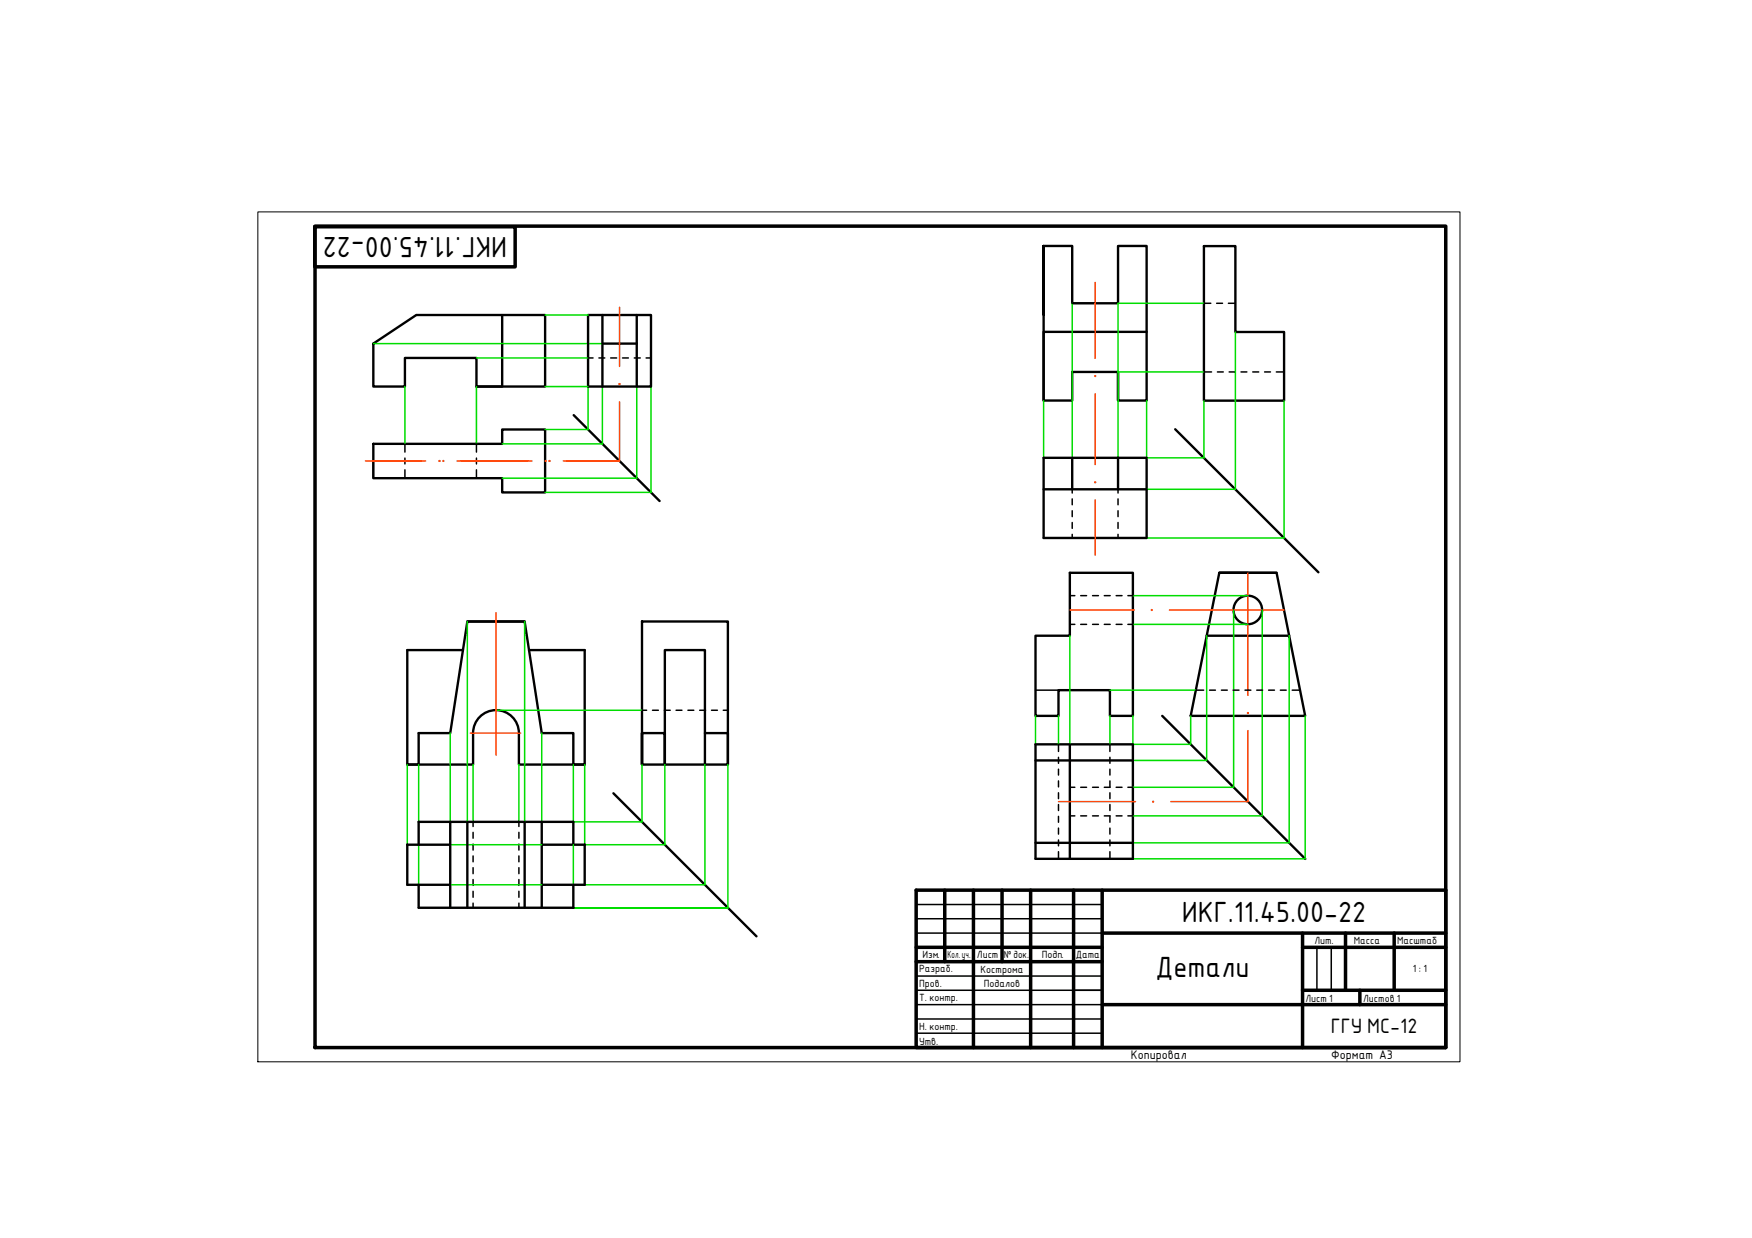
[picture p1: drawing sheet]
<svg xmlns="http://www.w3.org/2000/svg" width="297mm" height="210mm" viewBox="0 0 297 210" stroke-linecap="round" stroke-linejoin="round" font-family="sans-serif">
<g fill="none" stroke="#000" stroke-width=".4">
<path d="M63.3 58.3l7.3-4.9h21.8v12.1h-11.6v-4.8h-12.1v4.8h-5.4zM85.1 53.4v12.1h-4.3M99.7 53.4h10.7v12.1h-10.7zM102.1 53.4v12.1M102.1 58.3h5.9M108 53.4v12.1M176.9 41.7h4.9v9.7h7.8v-9.7h4.8v26.2h-4.8v-4.8h-7.8v4.8h-4.9v-26.2v11.7M194.4 56.3h-17.5v11.6M204.1 41.7h5.4v14.6h8.2v11.6h-13.6zM63.3 75.3h21.8v-2.5h7.3v10.7h-7.3v-2.4h-21.8zM97.3 70.4l14.5 14.5M176.9 77.6h17.5v13.6h-17.5z"/>
<path d="M181.8 77.6v5.4M189.6 63.1v4.8M189.6 77.6v5.4M199.2 72.8l24.3 24.2M176.9 83h17.5M181.4 97.1h10.7v24.3h-3.9v-4.4h-8.7v4.4h-3.9v-13.6h5.8zM206.7 97.1h9.7l4.9 24.3h-19.4zM206.7 97.1h9.7M78.5 110.2h-9.4v19.4h11.1v-5.3M79.2 105.4h9.7M89.7 110.2h9.4v19.4h-11.1v-5.3M108.8 105.4h14.6v24.2h-14.6z"/>
<path d="M204.6 107.8h14M69.1 129.6h1.9v-5.3h5.3l2.9-18.9h9.7l2.9 18.9h5.4v5.3h1.9M76.3 139.3v14.6M79.2 139.3v14.6M80.2 124.3a3.9 3.9 0 0 1 3.9-3.9 3.9 3.9 0 0 1 3.9 3.9M88.9 139.3v14.6M91.8 139.3v14.6M104 134.5l24.3 24.3M108.8 124.3v5.3v-5.3h3.9v5.3v-19.4h6.8v19.4M119.5 124.3h3.9v5.3M175.6 126.2h16.5v19.4h-16.5zM175.6 128.9h16.5"/>
<path d="M181.4 126.2v19.4M197 121.4l24.3 24.2M71 143.2v-3.9h26.2v3.9M71 150v3.9h26.2v-3.9M76.3 143.2h-7.2v6.8h7.2M91.8 143.2h7.3v6.8h-7.3M175.6 142.9h16.5"/>
<circle cx="211.6" cy="103.4" r="2.42"/>
</g>
<g fill="none" stroke="#0d0" stroke-width=".25">
<path d="M63.3 58.3h38.8M92.4 53.4h7.3M181.8 51.4v26.2M204.1 51.4h-14.5v26.2M209.5 56.3v26.7h-15.1M68.7 65.5v9.8M80.8 60.7h18.9M80.8 65.5v9.8M92.4 65.5h7.3v7.3h-7.3M102.1 65.5v9.8h-17M108 65.5v15.6h-22.9M110.4 65.5v18h-18"/>
<path d="M176.9 67.9v9.7M189.6 63.1h14.5M194.4 67.9v9.7h9.7v-9.7M217.7 67.9v23.3h-23.3M79.2 105.4v33.9M88.9 105.4v33.9M181.4 107.8v18.4M188.2 117h14.5M192.1 101h19.5M192.1 105.9h19.5M204.6 107.8v21.1h-12.5M209.2 103.4v30.1h-17.1"/>
<path d="M214 103.4v34.9h-21.9M218.6 107.8v35.1h-26.5M69.1 129.6v13.6M71 129.6v9.7M76.3 124.3v15M80.2 129.6v9.7M84.1 120.4h24.7M88 129.6v9.7M91.8 124.3v15M97.2 129.6v9.7h11.6v-9.7M99.1 129.6v13.6h13.6v-13.6M119.5 129.6v20.4h-20.4"/>
<path d="M123.4 129.6v24.3M175.6 121.4v4.8M179.5 121.4v4.8M188.2 121.4v4.8M192.1 121.4v4.8h9.8v-4.8M221.3 121.4v24.2h-29.2M71 143.2v6.8M76.3 143.2h15.5M76.3 150h15.5M97.2 153.9h26.2h-26.2M97.2 143.2v6.8"/>
</g>
<g fill="none" stroke="#000" stroke-width=".25">
<path d="M204.1 51.4h1.2M206.3 51.4h1M208.3 51.4h1.2M68.7 75.3v1.4M68.7 77.7v1M68.7 79.7v1.4M80.8 75.3v1.4M80.8 77.7v1M80.8 79.7v1.4M99.7 60.7h.8M101.5 60.7h1M103.5 60.7h1"/>
<path d="M105.5 60.7h1M107.5 60.7h1M109.5 60.7h.9M204.1 63.1h1.3M206.4 63.1h1M208.4 63.1h1M210.4 63.1h1M212.4 63.1h1M214.4 63.1h1M216.4 63.1h1.3M181.8 83v.6M181.8 84.6v1"/>
<path d="M181.8 86.6v1M181.8 88.6v1M181.8 90.6v.6M189.6 83v.6M189.6 84.6v1M189.6 86.6v1M189.6 88.6v1M189.6 90.6v.6M181.4 101h.8M181.4 105.9h.8M183.2 101h1M183.2 105.9h1"/>
<path d="M185.2 101h1M185.2 105.9h1M187.2 101h1M187.2 105.9h1M189.2 101h1M189.2 105.9h1M191.2 101h.9M191.2 105.9h.9M202.7 117h1.4M205.1 117h1M207.1 117h1M209.1 117h1"/>
<path d="M211.1 117h1M213.1 117h1M215.1 117h1M217.1 117h1M219.1 117h1.3M80.2 139.3v.8M88 139.3v.8M108.8 120.4h.8M110.6 120.4h1M112.6 120.4h1M114.6 120.4h1M116.6 120.4h1"/>
<path d="M118.6 120.4h1M120.6 120.4h1M122.6 120.4h.8M179.5 126.2v1.2M179.5 128.4v1M179.5 130.4v1M179.5 132.4v1M179.5 134.4v1M179.5 136.4v1M179.5 138.4v1M181.4 133.5h.8M181.4 138.3h.8"/>
<path d="M183.2 133.5h1M183.2 138.3h1M185.2 133.5h1M185.2 138.3h1M187.2 133.5h1M187.2 138.3h1M188.2 126.2v1.2M188.2 128.4v1M188.2 130.4v1M188.2 132.4v1M188.2 134.4v1M188.2 136.4v1"/>
<path d="M188.2 138.4v1M189.2 133.5h1M189.2 138.3h1M191.2 133.5h.9M191.2 138.3h.9M80.2 141.1v1M80.2 143.1v1M80.2 145.1v1M80.2 147.1v1M80.2 149.1v1M80.2 151.1v1M80.2 153.1v.8"/>
<path d="M88 141.1v1M88 143.1v1M88 145.1v1M88 147.1v1M88 149.1v1M88 151.1v1M88 153.1v.8M179.5 140.4v1M179.5 142.4v1M179.5 144.4v1.2M188.2 140.4v1M188.2 142.4v1"/>
<path d="M188.2 144.4v1.2"/>
</g>
<!-- layer: 0 -->
<g fill="none" stroke="#000" stroke-width=".25">
<path d="M181.8 51.4h3.9M63.3 78.2v2.9M181.4 97.1v6.3M175.6 117h3.9M155.3 153.4h31.6M155.3 155.8h31.6M155.3 158.2h31.6M155.3 165.5h31.6M155.3 167.9h31.6M155.3 170.3h31.6M155.3 172.8h31.6M155.3 175.2h31.6"/>
<path d="M223.3 160.6v7.3M225.7 160.6v7.3"/>
</g>
<g fill="none" stroke="#ff3f00" stroke-width=".25">
<path d="M105 52.1v10M185.7 47.9v12.9M62 78.2h10.2M77.5 78.2h12.7M95.5 78.2h9.5h-8.8M105 68.1v10.1M185.7 66.8v12M185.7 84.8v9.3M211.6 97.1v20.8M84.1 103.9v24.1M181.4 103.4h10.9M198.3 103.4h19.4"/>
<path d="M79.7 124.3h8.6M179.5 135.9h13M211.6 123.9v12h-13.1"/>
</g>
<g fill="#ff3f00" stroke="#ff3f00" stroke-width=".17">
<circle cx="75.2" cy="78.2" r=".11"/>
<circle cx="93.2" cy="78.2" r=".11"/>
<circle cx="92.5" cy="78.2" r=".11"/>
<circle cx="74.5" cy="78.2" r=".11"/>
<circle cx="105" cy="65.1" r=".11"/>
<circle cx="195.5" cy="135.9" r=".11"/>
<circle cx="211.6" cy="120.9" r=".11"/>
<circle cx="195.3" cy="103.4" r=".11"/>
<circle cx="185.7" cy="63.8" r=".11"/>
<circle cx="185.7" cy="81.8" r=".11"/>
</g>
<!-- layer: 0 -->
<g fill="none" stroke="#000" stroke-width=".59">
<path d="M53.4 38.4h33.9v6.8h-33.9zM53.4 38.3h191.7v139.3h-191.7zM155.3 150.9h89.8v26.7h-89.8zM160.2 150.9v12.2M165 150.9v26.7M169.9 150.9v12.2M174.7 150.9v26.7M182 150.9v26.7M186.9 158.2h58.2M186.9 150.9v26.7M220.8 158.2v19.4M228.1 158.2v9.7"/>
<path d="M236.4 158.2v9.7M155.3 160.6h31.6M155.3 163.1h31.6M186.9 170.3h58.2M220.8 160.6h24.3M220.8 167.9h24.3M230.6 167.9v2.4"/>
</g>
<path d="M43.7 35.9h203.8v144.1h-203.8z" fill="none" stroke="#000" stroke-width=".17"/>
<g font-size="4.7">
<text x="86" y="40.1" transform="rotate(180 86 40.1)">ИКГ.11.45.00-22</text>
<text x="200.4" y="156.3">ИКГ.11.45.00-22</text>
<text x="195.9" y="165.7">Детали</text>
</g>
<text font-size="3.4" x="225.6" y="175.2">ГГУ МС-12</text>
<g font-size="2">
<text x="191.7" y="179.6">Копировал</text>
<text x="225.7" y="179.6">Формат A3</text>
</g>
<g font-size="1.7">
<text x="222.8" y="160">Лит.</text>
<text x="229.5" y="160">Масса</text>
<text x="236.9" y="160">Масштаб</text>
<text x="155.8" y="164.9">Разраб.</text>
<text x="155.8" y="167.3">Пров.</text>
<text x="156.4" y="162.4">Изм.</text>
<text x="160.7" y="162.4">Кол. уч.</text>
<text x="165.6" y="162.4">Лист</text>
<text x="166.3" y="165">Кострома</text>
<text x="166.8" y="167.4">Подалов</text>
<text x="170.2" y="162.4">№ док.</text>
<text x="176.6" y="162.4">Подп.</text>
<text x="182.4" y="162.4">Дата</text>
<text x="239.6" y="164.9">1 : 1</text>
<text x="155.8" y="169.7">Т. контр.</text>
<text x="221.3" y="169.8">Лист 1</text>
<text x="231.1" y="169.8">Листов 1</text>
<text x="155.8" y="174.7">Н. контр.</text>
<text x="155.8" y="177.1">Утв.</text>
</g>
</svg>
